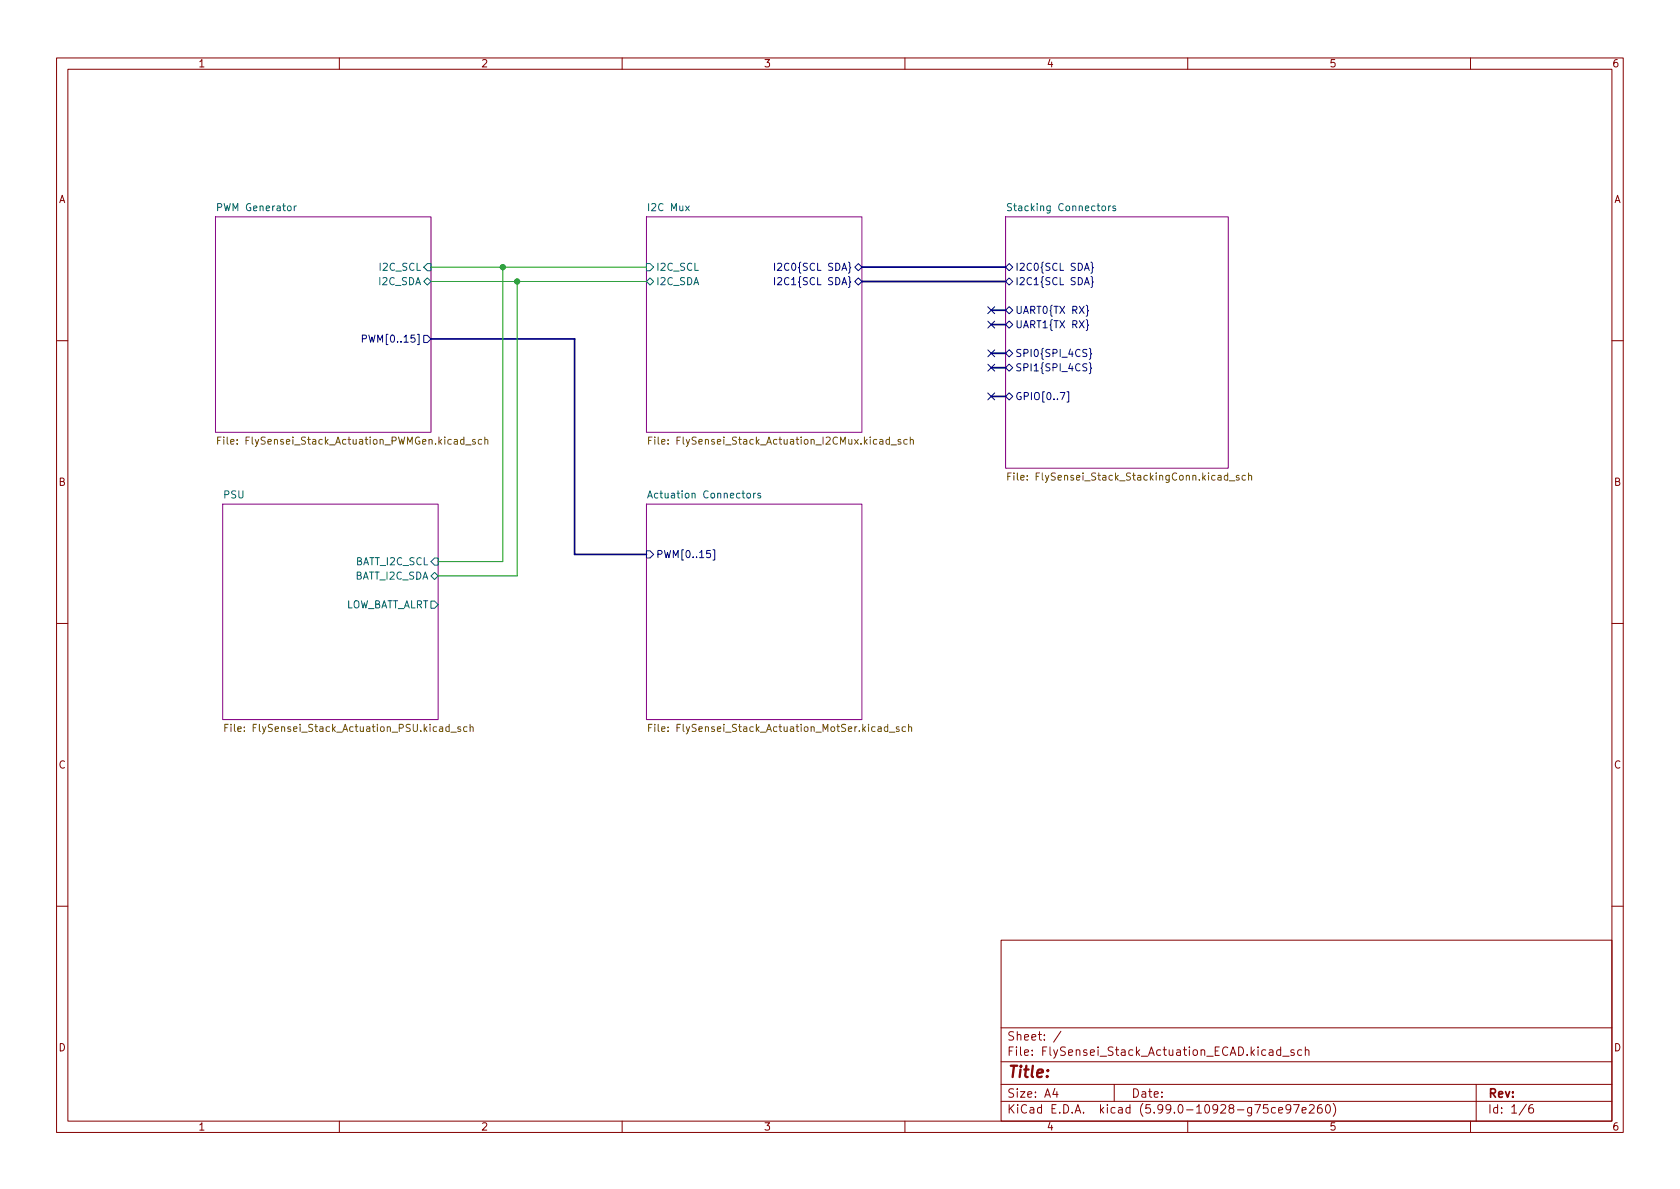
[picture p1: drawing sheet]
<svg xmlns="http://www.w3.org/2000/svg" width="297mm" height="210mm" viewBox="0 0 297 210" stroke-linecap="round" stroke-linejoin="round" font-family="sans-serif">
<g fill="none" stroke="#840000" stroke-width=".18">
<path d="M10 10.2h277v190.1h-277zM12 12.2h273v186.1h-273zM60 10.2v2M110 10.2v2M160 10.2v2M210 10.2v2M260 10.2v2M10 60.2h2M285 60.2h2M10 110.2h2M285 110.2h2M10 160.2h2"/>
<path d="M177 166.3h108v32h-108zM285 160.2h2M60 198.3v2M110 198.3v2M160 198.3v2M177 194.8h108M177 191.8h108M177 187.8h108M177 181.8h108M186.5 192.5l-.4 1h1M186.9 193v1M187.6 182.4l-1.3 1.9"/>
<path d="M197 191.8v3M210 198.3v2M225.5 195.9l-.4-.1-.3 .3v.4l.1 .3h.6M226.1 196.3l.7-.1-.1-.3-.4-.1-.2 .2v.8h.6M226.4 185.7l-.4-.1-.3 .3v.4l.2 .3h.5M226.4 185.1v1.5M226.8 186.8h1.1M228.2 196l-.3 .3-.4-.1-.1-.2 .1-.6 .4-.1 .2 .2a.99 .99 0 0 1-.3 1.3h-.3M228.7 195.3h1l-.6 1.5M228.8 185.7l-.4-.1-.2 .2 .1 .3 .5 .1v.4h-.6M230.1 185.7l-.4-.1-.3 .3v.4l.2 .3h.5M230.2 196.3l.7-.1v-.3l-.5-.1-.2 .2 .1 .8h.6"/>
<path d="M230.8 185.8l.2-.2 .4 .1v.9M230.8 185.1v1.5M231.5 195.5l.6-.2 .2 .2 .1 .3-1 1h1M233.6 195.3a.59 .59 0 0 0-.7 .7v.5l.2 .3h.4l.2-.1 .1-.5-.2-.2-.4-.1-.3 .3M234.6 195.4l.1-.1a.81 .81 0 0 1 .6 .7 .81 .81 0 0 1-.3 .8h-.1a.81 .81 0 0 1-.6-.6 .81 .81 0 0 1 .3-.8zM235.7 195.1a1.72 1.72 0 0 1 0 2.3M260 198.3v2M261 191.8v6.5M269.9 195.3l-1.3 1.9M271 195.3a.6 .6 0 0 0-.7 .7v.5l.1 .3h.5l.2-.1 .1-.5-.2-.2-.4-.1-.3 .3"/>
</g>
<g fill="#fff" stroke="#fff" stroke-width=".18">
<path d="M177.8 38.3h39.4v44.5h-39.4z"/>
<path d="M114.3 38.3h38.1v38.1h-38.1z"/>
<path d="M114.3 89.1h38.1v38.1h-38.1z"/>
<path d="M39.4 89.1h38.1v38.1h-38.1z"/>
<path d="M38.1 38.3h38.1v38.1h-38.1z"/>
</g>
<path d="M38.1 38.3h38.1v38.1h-38.1zM114.3 38.3h38.1v38.1h-38.1zM177.8 38.3h39.4v44.5h-39.4zM39.4 89.1h38.1v38.1h-38.1zM114.3 89.1h38.1v38.1h-38.1z" fill="none" stroke="#840084" stroke-width=".18"/>
<g fill="none" stroke="#006464" stroke-width=".18">
<path d="M52.4 36.4l-.4 .3M178.8 36.1l-.4-.1-.2 .1v.4l.5 .2 .1 .3-.2 .3-.5-.1M196 36.4v.9M196.4 36.4l-.4 .3M197.2 36.5l-.3-.1-.2 .2 .1 .2 .4 .1v.3h-.5M74.9 49.8l.7-.7 .6 .7-.6 .6zM75.6 46.6h.6v1.3h-.6l-.7-.7zM114.3 49.8l.6-.7 .7 .7-.7 .6zM114.3 46.6h.6l.7 .6-.7 .7h-.6zM76.8 98.7h.7v1.2h-.7l-.6-.6zM114.5 88.1l.4-1.3 .4 1.3M114.6 87.7h.6"/>
<path d="M133.2 87.2v.9M133.6 87.2l-.4 .3M134.5 87.3l-.3-.1-.2 .2v.2l.5 .1v.3h-.5M76.2 106.3h.6l.7 .6-.7 .7h-.6zM76.8 101.2l.7 .6-.7 .7-.6-.7z"/>
</g>
<g fill="none" stroke="#725600" stroke-width=".18">
<path d="M38.5 77.9h.4M39.1 77.3h-.6v1.3M82.3 78.7h1M84 77.8l-.3-.1-.2 .2 .1 .2 .4 .1v.3h-.5M85.2 77.8l-.4-.1-.2 .2 .1 .6h.5M85.7 77.8l.2-.1 .3 .1 .1 .8M85.7 77.3v1.3M114.7 77.9h.4M115.3 77.3h-.6v1.3M115.8 77.3v.1M115.8 77.7v.9M157.6 78.7h.9"/>
<path d="M159.3 77.8l-.3-.1-.2 .2v.2l.5 .1v.3h-.5M160.4 77.8l-.4-.1-.2 .2 .1 .6h.5M160.9 77.8l.2-.1 .3 .1 .1 .8M160.9 77.3v1.3M178.2 84.2h.4M178.8 83.6h-.6v1.3M179.3 83.6v.2M217.4 85h.9M219.1 84.1h-.3l-.2 .1v.2l.5 .1v.3h-.5M220.2 84.1h-.4l-.2 .2 .1 .5h.5M220.8 84.2l.1-.1h.3l.1 .8M220.8 83.6v1.3"/>
<path d="M39.8 128.7h.4M40.4 128.1h-.6v1.3M40.8 128.1v.1M79.7 129.5h1M81.4 128.6l-.3-.1-.2 .2 .1 .2 .4 .1v.3h-.5M82.6 128.6l-.4-.1-.2 .2 .1 .6h.5M83.1 128.6l.2-.1 .3 .1 .1 .8M83.1 128.1v1.3M114.7 128.7h.4M115.3 128.1h-.6v1.3M115.8 128.1v.1M115.8 128.5v.9"/>
<path d="M157.3 129.5h.9M159 128.6l-.4-.1-.1 .2v.2l.5 .1v.3h-.5M160.1 128.6l-.4-.1-.2 .2 .1 .6h.5M160.6 128.6l.2-.1 .3 .1 .1 .8M160.6 128.1v1.3"/>
</g>
<g fill="none" stroke="#000084" stroke-width=".18">
<path d="M64.1 59.9l.6-.1 .1-.1-.1-.3-.6-.2v1.3M74.9 59.3h.7l.6 .6-.6 .7h-.7zM136.9 46.5v1.3M136.9 49.1v1.3M151.1 49.8l.7-.7 .6 .7-.6 .6zM151.1 47.2l.7-.6 .6 .6-.6 .7zM174.7 56.8l1.2 1.2M174.7 54.2l1.2 1.3M175.9 56.8l-1.2 1.2M175.9 54.2l-1.2 1.3M177.8 47.2l.6-.6 .7 .6-.7 .7zM177.8 49.8l.6-.7 .7 .7-.7 .6z"/>
<path d="M177.8 54.9l.6-.7 .7 .7-.7 .6zM177.8 57.4l.6-.6 .7 .6-.7 .6zM191.7 47.8l.5-1.3 .4 1.3M191.7 50.4l.5-1.3 .4 1.3M192 54l.3 .2v.6l.2 .1-.2 .2v.6l-.3 .2M192 56.5l.3 .2v.6l.2 .2-.2 .2v.6l-.3 .2M192.9 46.4l.2 .1v.6l.2 .2-.2 .2v.6l-.2 .2M192.9 48.9l.2 .2v.6l.2 .2-.2 .2v.6l-.2 .1M174.7 61.9l1.2 1.2M174.7 64.4l1.2 1.2M174.7 69.5l1.2 1.2M175.9 61.9l-1.2 1.2"/>
<path d="M175.9 64.4l-1.2 1.2M175.9 69.5l-1.2 1.2M177.8 62.5l.6-.7 .7 .7-.7 .6zM177.8 65l.6-.6 .7 .6-.7 .7zM177.8 70.1l.6-.6 .7 .6-.7 .6zM188.7 69.3h.3v1.8h-.3M192.6 61.6l.2 .2v.6l.2 .2-.2 .2v.6l-.2 .1M192.6 64.1l.2 .2v.6l.2 .2-.2 .2v.6l-.2 .2M114.3 97.4h.6l.7 .6-.7 .7h-.6zM126.1 97.2h.3v1.8h-.3"/>
</g>
<path d="M76.2 59.9h25.4v38.1h12.7M152.4 47.2h25.4M152.4 49.8h25.4M175.3 57.4h2.5M175.3 54.9h2.5M175.3 62.5h2.5M175.3 65h2.5M175.3 70.1h2.5" fill="none" stroke="#000084" stroke-width=".3"/>
<path d="M76.2 47.2h38.1M76.2 49.8h38.1M88.9 47.2v52.1h-11.4M91.4 49.8v52h-13.9" fill="none" stroke="#009600" stroke-width=".18"/>
<g fill="#009600" stroke="#009600" stroke-width=".18">
<circle cx="88.9" cy="47.2" r=".46"/>
<circle cx="91.4" cy="49.8" r=".46"/>
</g>
<text font-size="2.8" fill="#840000" x="178" y="190.6">Title:</text>
<g font-size="2.1" fill="#840000">
<text x="178" y="184">Sheet: /</text>
<text x="178" y="186.7">File: FlySensei_Stack_Actuation_ECAD.kicad_sch</text>
<text x="178" y="196.9">KiCad E.D.A. kicad (5.99.0-10928-g75ce97e260)</text>
<text x="178" y="194.1">Size: A4</text>
<text x="200" y="194.1">Date:</text>
<text x="263" y="194.1">Rev:</text>
<text x="263" y="196.9">Id: 1/6</text>
</g>
<g font-size="1.8" fill="#840000">
<text x="35" y="11.9">1</text>
<text x="85" y="11.9">2</text>
<text x="135" y="11.9">3</text>
<text x="185" y="11.9">4</text>
<text x="235" y="11.9">5</text>
<text x="285" y="11.9">6</text>
<text x="10.3" y="35.9">A</text>
<text x="285.3" y="35.9">A</text>
<text x="10.3" y="85.9">B</text>
<text x="285.3" y="85.9">B</text>
<text x="10.3" y="135.9">C</text>
<text x="285.3" y="135.9">C</text>
<text x="10.3" y="185.9">D</text>
<text x="285.3" y="185.9">D</text>
<text x="35" y="199.9">1</text>
<text x="85" y="199.9">2</text>
<text x="135" y="199.9">3</text>
<text x="185" y="199.9">4</text>
<text x="235" y="199.9">5</text>
<text x="285" y="199.9">6</text>
</g>
<g font-size="1.8" fill="#006464">
<text x="38.7" y="37.3">PWM Generator</text>
<text x="114.8" y="37.3">I2C Mux</text>
<text x="178.9" y="37.3">Stacking Connectors</text>
<text x="67.3" y="47.9">I2C_SCL</text>
<text x="116" y="47.9">I2C_SCL</text>
<text x="67.1" y="50.4">I2C_SDA</text>
<text x="116" y="50.4">I2C_SDA</text>
<text x="39.5" y="88.1">PSU</text>
<text x="115.3" y="88.1">Actuation Connectors</text>
<text x="62.8" y="99.9">BATT_I2C_SCL</text>
<text x="60.3" y="107.6">LOW_BATT_ALRT</text>
<text x="62.7" y="102.5">BATT_I2C_SDA</text>
</g>
<g font-size="1.8" fill="#000084">
<text x="137.9" y="47.9">I2C0{SCL SDA}</text>
<text x="179.5" y="47.9">I2C0{SCL SDA}</text>
<text x="137.9" y="50.4">I2C1{SCL SDA}</text>
<text x="179.5" y="50.4">I2C1{SCL SDA}</text>
<text x="179.5" y="55.5">UART0{TX RX}</text>
<text x="179.5" y="58">UART1{TX RX}</text>
<text x="65.1" y="60.6">PWM[0..15]</text>
<text x="179.5" y="63.1">SPI0{SPI_4CS}</text>
<text x="179.5" y="65.7">SPI1{SPI_4CS}</text>
<text x="179.5" y="70.7">GPIO[0..7]</text>
<text x="116" y="98.7">PWM[0..15]</text>
</g>
<g font-size="1.8" fill="#725600">
<text x="39.9" y="78.6">File: FlySensei_Stack_Actuation_PWMGen.kicad_sch</text>
<text x="116.3" y="78.6">File: FlySensei_Stack_Actuation_I2CMux.kicad_sch</text>
<text x="179.7" y="85">File: FlySensei_Stack_StackingConn.kicad_sch</text>
<text x="41.3" y="129.4">File: FlySensei_Stack_Actuation_PSU.kicad_sch</text>
<text x="116.3" y="129.4">File: FlySensei_Stack_Actuation_MotSer.kicad_sch</text>
</g>
</svg>
